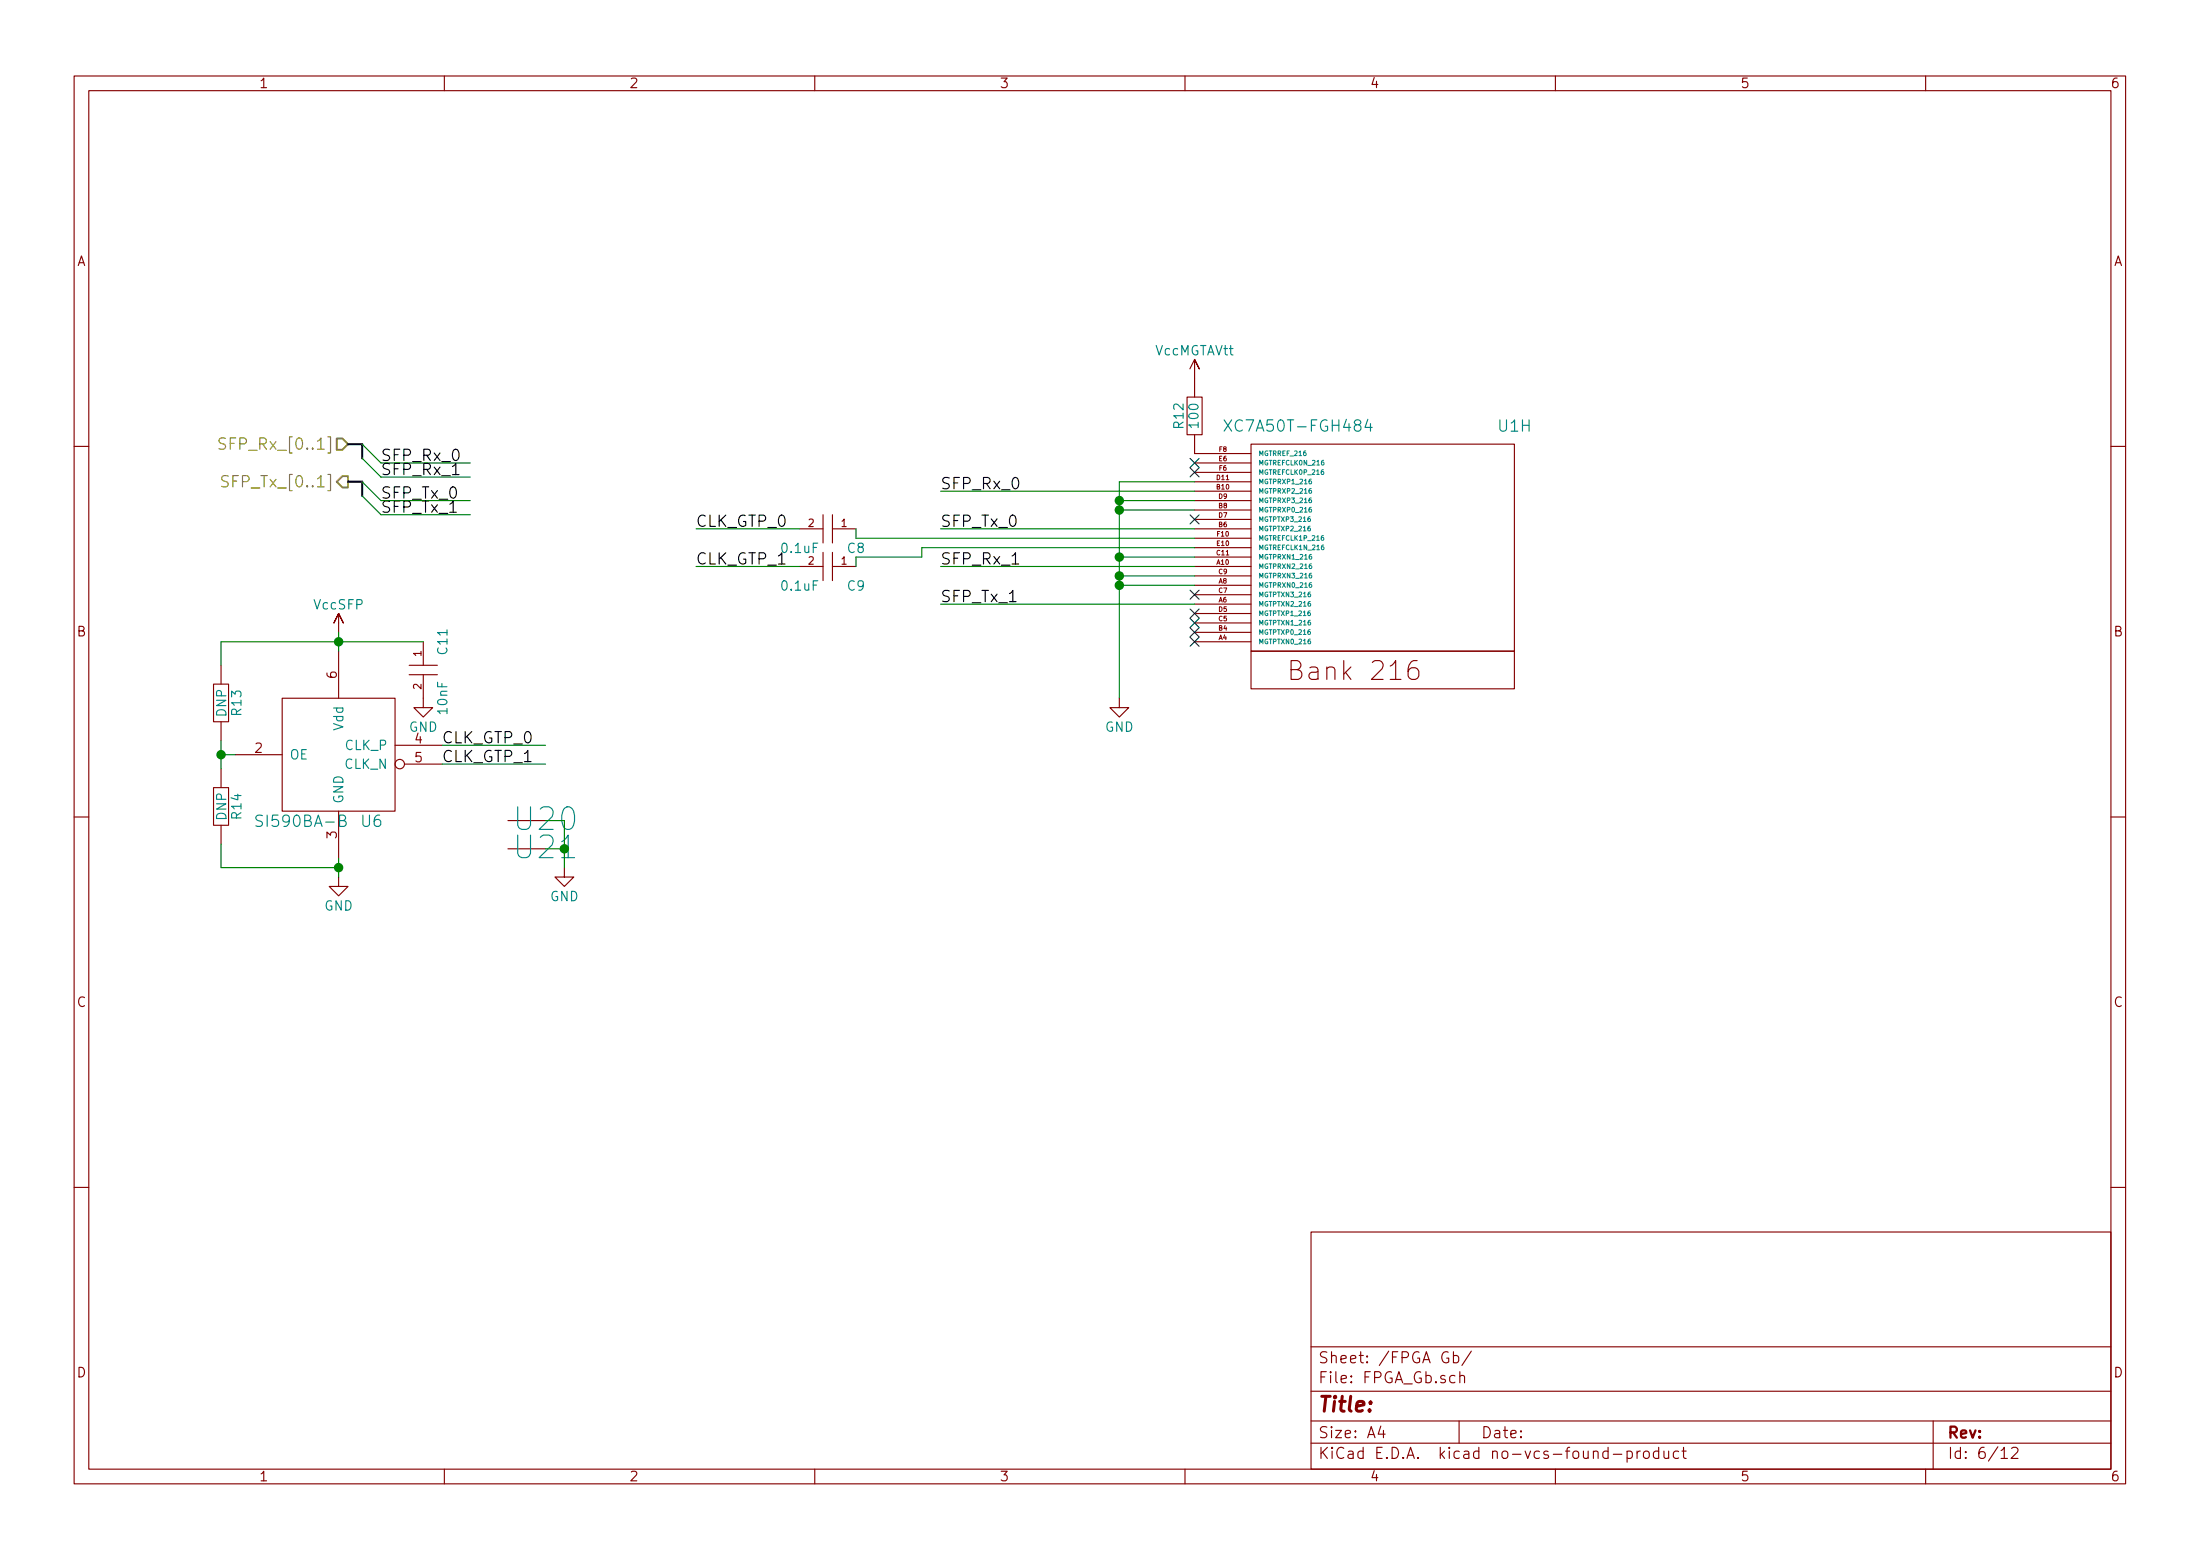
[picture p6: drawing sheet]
<svg xmlns="http://www.w3.org/2000/svg" width="297mm" height="210mm" viewBox="0 0 297 210" stroke-linecap="round" stroke-linejoin="round" font-family="sans-serif">
<g fill="none" stroke="#840000" stroke-width=".15">
<path d="M10 10.3h277v189.9h-277zM12 12.2h273v186.1h-273zM60 10.3v1.9M110 10.3v1.9M160 10.3v1.9M210 10.3v1.9M260 10.3v1.9M160.3 53.6h2v5.1h-2zM160.7 49.8l.6-1.3 .6 1.3-.6-1.3v5.1M161.3 58.7v2.5h7.6M168.9 59.9h35.6v28h-35.6zM10 60.2h2"/>
<path d="M107.9 71.4h3.2M107.9 76.4h3.2M111.1 69.5v3.8M111.1 74.5v3.9M112.4 71.4h3.2M112.4 76.4h3.2M112.4 69.5v3.8M112.4 74.5v3.9M161.3 71.4h7.6M161.3 62.5h7.6M161.3 63.7h7.6M161.3 70.1h7.6"/>
<path d="M161.3 79h7.6M161.3 68.8h7.6M161.3 77.7h7.6M161.3 67.6h7.6M161.3 76.4h7.6M161.3 66.3h7.6M161.3 73.9h7.6M161.3 72.6h7.6M161.3 75.2h7.6M161.3 65h7.6M285 60.2h2M28.8 92.3h2.1v5.1h-2.1z"/>
<path d="M29.8 89.8v2.5M29.8 97.4v2.5M38.1 94.2h15.2v15.3h-15.2zM45.7 82.8l-.6 1.3 .6-1.3 .7 1.3-.7-1.3v2.5M45.7 87.9v6.3M55.2 91.1h3.9M55.2 89.8h3.9M57.1 91.1v4.4h1.3l-1.3 1.3-1.2-1.3h1.2M57.1 86.6v3.2M151.1 94.2v1.3h1.3l-1.3 1.3-1.2-1.3h1.2M161.3 86.6h7.6M161.3 85.3h7.6"/>
<path d="M161.3 84.1h7.6M161.3 82.8h7.6M161.3 81.5h7.6M161.3 80.3h7.6M168.9 87.9h35.6v5.1h-35.6zM191.3 89.1a1.02 1.02 0 0 0-1.2 1.1v1l.1 .3 .4 .2h.5l.3-.2 .2-.3v-.6l-.3-.4-.2-.1h-.5l-.2 .1-.3 .4M10 110.3h2M28.8 106.3h2.1v5.1h-2.1zM29.8 103.8v2.5M29.8 111.4v2.5M31.7 101.8h6.4M45.7 118.4v1.2h1.3l-1.3 1.3-1.3-1.3h1.3"/>
<path d="M45.7 109.5v6.3M53.3 100.6h6.4M54.6 103.1h5.1M68.6 110.7h5.1M68.6 114.5h5.1M76.2 117.1v1.3h1.3l-1.3 1.2-1.3-1.2h1.3M285 110.3h2M10 160.2h2M177 166.3h108v32h-108zM285 160.2h2M60 198.3v1.9M110 198.3v1.9"/>
<path d="M160 198.3v1.9M177 194.8h108M177 191.8h108M177 187.8h108M177 181.8h108M186.4 192.5l-.3 1h.9M186.8 193v1M195.5 182.5a.69 .69 0 0 0-.8 .2 .69 .69 0 0 0 0 .9 .54 .54 0 0 0 .9 .2v-.5h-.3M196.2 183a.48 .48 0 0 1 .7 .1l.1 .1-.1 .6a.48 .48 0 0 1-.7 0M196.2 182.4v1.5M197 191.8v3M197.1 185.7a.38 .38 0 0 1 .6 .1v.8"/>
<path d="M197.1 185.1v1.5M198.7 182.3l-1.3 2M210 198.3v1.9M217.8 196.3h1.2M219.7 195.9a.48 .48 0 0 1 .6 .1l.1 .1-.1 .6a.48 .48 0 0 1-.6 0M219.7 195.8v1.5M221 195.8v1M221.5 195.8l-.3 .1-.2 .2M222 196a.41 .41 0 0 1 .7 .1v.4a.41 .41 0 0 1-.4 .3 .41 .41 0 0 1-.4-.3zM224 195.9l-.5-.1-.3 .3 .1 .6 .2 .1 .5-.1M224 195.3v1.5M224.7 195.8v.9a.4 .4 0 0 0 .6 0"/>
<path d="M225.3 195.8v1M226.6 195.9l-.4-.1-.3 .3 .1 .6 .2 .1 .4-.1M227.1 195.8h.6M227.3 195.3v1.3l.2 .2h.2M260 198.3v1.9M261 191.8v6.5M270.2 195.8l.4-.5v1.5M270.2 196.8h.8M271.6 195.5l.2-.2 .5 .1a.37 .37 0 0 1 .1 .6l-.9 .8h1"/>
<circle cx="54" cy="103.1" r=".63"/>
</g>
<path d="M30.5 59.2a.62 .62 0 0 0-.9 .1 .36 .36 0 0 0 .3 .5 .53 .53 0 0 1 .6 .4l-.1 .3a.62 .62 0 0 1-.8 0M30.8 64.3a.62 .62 0 0 0-.8 0 .36 .36 0 0 0 .2 .6 .53 .53 0 0 1 .6 .4l-.1 .3a.62 .62 0 0 1-.8 0" fill="none" stroke="#848400" stroke-width=".15"/>
<path d="M45.5 59.2h.7l.8 .7-.8 .8h-.7zM46.2 64.3h.8v1.5h-.8l-.7-.8z" fill="none" stroke="#848400" stroke-width=".25"/>
<g fill="none" stroke="#008484" stroke-width=".14">
<path d="M176.9 71h-.1a.4 .4 0 0 0-.1 .6h.2v-.2l-.1-.2-.2 .2M176.9 69.7h-.1a.4 .4 0 0 0-.1 .7h.2v-.3l-.1-.1-.2 .1M177 68.5h-.1a.4 .4 0 0 0 0 .6h.1l.1-.3-.1-.1-.3 .1M177 67.2h-.1a.4 .4 0 0 0 0 .6h.1l.1-.2-.1-.2-.3 .2M177 65.9h-.1a.4 .4 0 0 0 0 .7l.1-.1 .1-.2-.1-.1-.3 .1M177 64.7h-.1a.4 .4 0 0 0 0 .6h.1l.1-.3-.1-.1-.3 .1M177.1 78.6h-.2a.4 .4 0 0 0 0 .7l.2-.1v-.2l-.1-.1-.2 .1M177.1 77.4h-.2a.4 .4 0 0 0 0 .6h.2v-.3l-.1-.1-.2 .1M177.1 76.1h-.2a.4 .4 0 0 0 0 .6h.2v-.3l-.1-.1-.2 .1M177.1 74.8h-.2a.4 .4 0 0 0 0 .7l.2-.1v-.2l-.1-.1-.2 .1M178.7 63.4h-.1a.4 .4 0 0 0-.1 .6h.2v-.3l-.1-.1-.2 .1M178.7 72.3h-.1a.4 .4 0 0 0-.1 .6h.2v-.3l-.1-.1-.2 .1"/>
<path d="M178.7 62.1h-.1a.4 .4 0 0 0-.1 .7l.2-.1 .1-.2-.2-.1-.2 .1M178.7 73.6h-.1a.4 .4 0 0 0-.1 .6h.2l.1-.3-.2-.1-.2 .1M176.9 85h-.1a.4 .4 0 0 0-.1 .6h.2v-.3l-.1-.1-.2 .1M176.9 82.4h-.1a.4 .4 0 0 0-.1 .7h.2v-.3l-.1-.1-.2 .1"/>
</g>
<path d="M165.3 56.7l1 1.5M166.3 56.7l-1 1.5M184.7 56.6l-.4 1.1h1M185 57.2v1M35.4 110.1a.62 .62 0 0 0-.8 .1 .36 .36 0 0 0 .2 .5 .53 .53 0 0 1 .6 .4v.3a.62 .62 0 0 1-.9 0M45.8 110.7h.7a.36 .36 0 0 0 .2-.4 .36 .36 0 0 0-.3-.3h-.6v1.5h.6a.4 .4 0 0 0 .3-.3 .4 .4 0 0 0-.1-.4l-.2-.1" fill="none" stroke="#008484" stroke-width=".15"/>
<g fill="none" stroke="#008400" stroke-width=".15">
<path d="M48.9 59.9l2.5 2.6h12.1M48.9 61.8l2.5 2.6h12.1M48.9 65l2.5 2.6h12.1M48.9 66.9l2.5 2.6h12.1M94 71.4h13.9M94 76.4h13.9M115.6 71.4v1.2h45.7M127 71.4h34.3M127 76.4h34.3M127 66.3h34.3M151.1 75.2h10.2M151.1 67.6h10.2"/>
<path d="M151.1 77.7h10.2M151.1 68.8h10.2M151.1 79h10.2M161.3 73.9h-36.8v1.3h-8.9v1.2M161.3 65h-10.2v29.2M29.8 99.9v3.9M45.7 85.3v2.6M57.1 86.6h-27.3v3.2M127 81.5h34.3M29.8 113.9v3.2h15.9M29.8 101.8h1.9M45.7 115.8v2.6"/>
<path d="M59.7 100.6h14M59.7 103.1h14M76.2 110.7v6.4"/>
</g>
<g fill="none" stroke="#000084" stroke-width=".15">
<path d="M160.7 79.6l1.2 1.3M160.7 69.5l1.2 1.2M160.7 61.9l1.2 1.2M160.7 63.1l1.2 1.3M161.9 79.6l-1.2 1.3M161.9 69.5l-1.2 1.2M161.9 61.9l-1.2 1.2M161.9 63.1l-1.2 1.3M160.7 83.5l1.2 1.2M160.7 82.2l1.2 1.2M160.7 84.7l1.2 1.2M160.7 86l1.2 1.2"/>
<path d="M161.9 83.5l-1.2 1.2M161.9 82.2l-1.2 1.2M161.9 84.7l-1.2 1.2M161.9 86l-1.2 1.2"/>
</g>
<path d="M47 59.9h1.9v1.9M47 65h1.9v1.9" fill="none" stroke="#000084" stroke-width=".3"/>
<g fill="#008400" stroke="#008400" stroke-width=".25">
<circle cx="45.7" cy="86.6" r=".51"/>
<circle cx="29.8" cy="101.8" r=".51"/>
<circle cx="45.7" cy="117.1" r=".51"/>
<circle cx="151.1" cy="67.6" r=".51"/>
<circle cx="151.1" cy="75.2" r=".51"/>
<circle cx="151.1" cy="77.7" r=".51"/>
<circle cx="151.1" cy="68.8" r=".51"/>
<circle cx="151.1" cy="79" r=".51"/>
</g>
<g font-size="4.2" fill="#008400">
<text x="69.8" y="112.1">U20</text>
<text x="69.8" y="115.9">U21</text>
</g>
<text font-size="3.5" fill="#840000" x="175.1" y="91.8">Bank 216</text>
<text font-size="2.8" fill="#840000" x="178" y="190.5">Title:</text>
<g font-size="2.1" fill="#008484">
<text x="166.2" y="58.3">XC7A50T-FGH484</text>
<text x="202.4" y="58.3">U1H</text>
<text x="35.2" y="111.6">SI590BA-B</text>
<text x="48.8" y="111.6">U6</text>
</g>
<g font-size="2.1" fill="#848400">
<text x="30.9" y="60.7">SFP_Rx_[0..1]</text>
<text x="31.1" y="65.8">SFP_Tx_[0..1]</text>
</g>
<g font-size="2.1">
<text x="51.4" y="62.2">SFP_Rx_0</text>
<text x="51.4" y="64.1">SFP_Rx_1</text>
<text x="51.4" y="67.3">SFP_Tx_0</text>
<text x="51.4" y="69.2">SFP_Tx_1</text>
<text x="94" y="71.1">CLK_GTP_0</text>
<text x="127" y="66">SFP_Rx_0</text>
<text x="127" y="71.1">SFP_Tx_0</text>
<text x="94" y="76.2">CLK_GTP_1</text>
<text x="127" y="76.2">SFP_Rx_1</text>
<text x="127" y="81.3">SFP_Tx_1</text>
<text x="59.7" y="100.3">CLK_GTP_0</text>
<text x="59.7" y="102.9">CLK_GTP_1</text>
</g>
<g font-size="2.1" fill="#840000">
<text x="178" y="184">Sheet: /FPGA Gb/</text>
<text x="178" y="186.7">File: FPGA_Gb.sch</text>
<text x="178" y="196.9">KiCad E.D.A. kicad no-vcs-found-product</text>
<text x="178" y="194.1">Size: A4</text>
<text x="200" y="194.1">Date:</text>
<text x="263" y="194.1">Rev:</text>
<text x="263" y="196.9">Id: 6/12</text>
</g>
<g font-size="1.8" fill="#840000">
<text x="35" y="11.9">1</text>
<text x="85" y="11.9">2</text>
<text x="135" y="11.9">3</text>
<text x="185" y="11.9">4</text>
<text x="235" y="11.9">5</text>
<text x="285" y="11.9">6</text>
<text x="10.4" y="35.9">A</text>
<text x="285.4" y="35.9">A</text>
<text x="10.4" y="85.9">B</text>
<text x="285.4" y="85.9">B</text>
<text x="45.5" y="91.5" transform="rotate(-90 45.5 91.5)">6</text>
<text x="34.4" y="101.6">2</text>
<text x="56" y="100.3">4</text>
<text x="56" y="102.9">5</text>
<text x="45.5" y="113.1" transform="rotate(-90 45.5 113.1)">3</text>
<text x="10.4" y="135.9">C</text>
<text x="285.4" y="135.9">C</text>
<text x="10.4" y="185.9">D</text>
<text x="285.4" y="185.9">D</text>
<text x="35" y="199.9">1</text>
<text x="85" y="199.9">2</text>
<text x="135" y="199.9">3</text>
<text x="185" y="199.9">4</text>
<text x="235" y="199.9">5</text>
<text x="285" y="199.9">6</text>
</g>
<g font-size="1.8" fill="#008484">
<text x="155.9" y="47.9">VccMGTAVtt</text>
<text x="159.8" y="57.8" transform="rotate(-90 159.8 57.8)">R12</text>
<text x="161.8" y="57.6" transform="rotate(-90 161.8 57.6)">100</text>
<text x="105.6" y="74.6">0.1uF</text>
<text x="114.5" y="74.6">C8</text>
<text x="42.4" y="82.2">VccSFP</text>
<text x="105.6" y="79.7">0.1uF</text>
<text x="114.5" y="79.7">C9</text>
<text x="60.4" y="88.2" transform="rotate(-90 60.4 88.2)">C11</text>
<text x="30.6" y="96.7" transform="rotate(-90 30.6 96.7)">DNP</text>
<text x="32.6" y="96.5" transform="rotate(-90 32.6 96.5)">R13</text>
<text x="46.4" y="98.6" transform="rotate(-90 46.4 98.6)">Vdd</text>
<text x="46.5" y="101.2">CLK_P</text>
<text x="55.2" y="98.7">GND</text>
<text x="60.4" y="96.3" transform="rotate(-90 60.4 96.3)">10nF</text>
<text x="149.2" y="98.7">GND</text>
<text x="39.1" y="102.5">OE</text>
<text x="46.4" y="103.8">CLK_N</text>
<text x="30.6" y="110.7" transform="rotate(-90 30.6 110.7)">DNP</text>
<text x="32.6" y="110.5" transform="rotate(-90 32.6 110.5)">R14</text>
<text x="46.4" y="108.5" transform="rotate(-90 46.4 108.5)">GND</text>
<text x="43.8" y="122.9">GND</text>
<text x="74.2" y="121.6">GND</text>
</g>
<g font-size="1.4" fill="#840000">
<text x="109.1" y="71.1">2</text>
<text x="113.6" y="71.1">1</text>
<text x="109.1" y="76.2">2</text>
<text x="113.6" y="76.2">1</text>
<text x="56.9" y="88.6" transform="rotate(-90 56.9 88.6)">1</text>
<text x="56.9" y="93" transform="rotate(-90 56.9 93)">2</text>
</g>
<g font-size=".9" fill="#840000">
<text x="164.3" y="64.8">D11</text>
<text x="164.6" y="62.2">E6</text>
<text x="164.6" y="63.5">F6</text>
<text x="164.6" y="61">F8</text>
<text x="164.3" y="66">B10</text>
<text x="164.5" y="71.1">B6</text>
<text x="164.5" y="69.8">D7</text>
<text x="164.5" y="68.6">B8</text>
<text x="164.5" y="67.3">D9</text>
<text x="164.3" y="76.2">A10</text>
<text x="164.3" y="74.9">C11</text>
<text x="164.3" y="73.7">E10</text>
<text x="164.3" y="72.4">F10</text>
<text x="164.5" y="77.5">C9</text>
<text x="164.5" y="83.8">C5</text>
<text x="164.5" y="82.5">D5</text>
<text x="164.5" y="81.3">A6</text>
<text x="164.5" y="80">C7</text>
<text x="164.5" y="78.7">A8</text>
<text x="164.5" y="86.4">A4</text>
<text x="164.5" y="85.1">B4</text>
</g>
<g font-size=".9" fill="#008484">
<text x="169.9" y="62.8">MGTREFCLK0N_216</text>
<text x="169.9" y="64.1">MGTREFCLK0P_216</text>
<text x="169.9" y="61.5">MGTRREF_216</text>
<text x="169.9" y="65.3">MGTPRXP1_216</text>
<text x="169.9" y="71.7">MGTPTXP2_216</text>
<text x="169.9" y="70.4">MGTPTXP3_216</text>
<text x="169.9" y="69.1">MGTPRXP0_216</text>
<text x="169.9" y="67.9">MGTPRXP3_216</text>
<text x="169.9" y="66.6">MGTPRXP2_216</text>
<text x="169.9" y="76.8">MGTPRXN2_216</text>
<text x="169.9" y="74.2">MGTREFCLK1N_216</text>
<text x="169.9" y="72.9">MGTREFCLK1P_216</text>
<text x="169.9" y="75.5">MGTPRXN1_216</text>
<text x="169.9" y="83.1">MGTPTXP1_216</text>
<text x="169.9" y="81.8">MGTPTXN2_216</text>
<text x="169.9" y="80.6">MGTPTXN3_216</text>
<text x="169.9" y="79.3">MGTPRXN0_216</text>
<text x="169.9" y="78">MGTPRXN3_216</text>
<text x="169.9" y="86.9">MGTPTXN0_216</text>
<text x="169.9" y="85.6">MGTPTXP0_216</text>
<text x="169.9" y="84.4">MGTPTXN1_216</text>
</g>
</svg>
